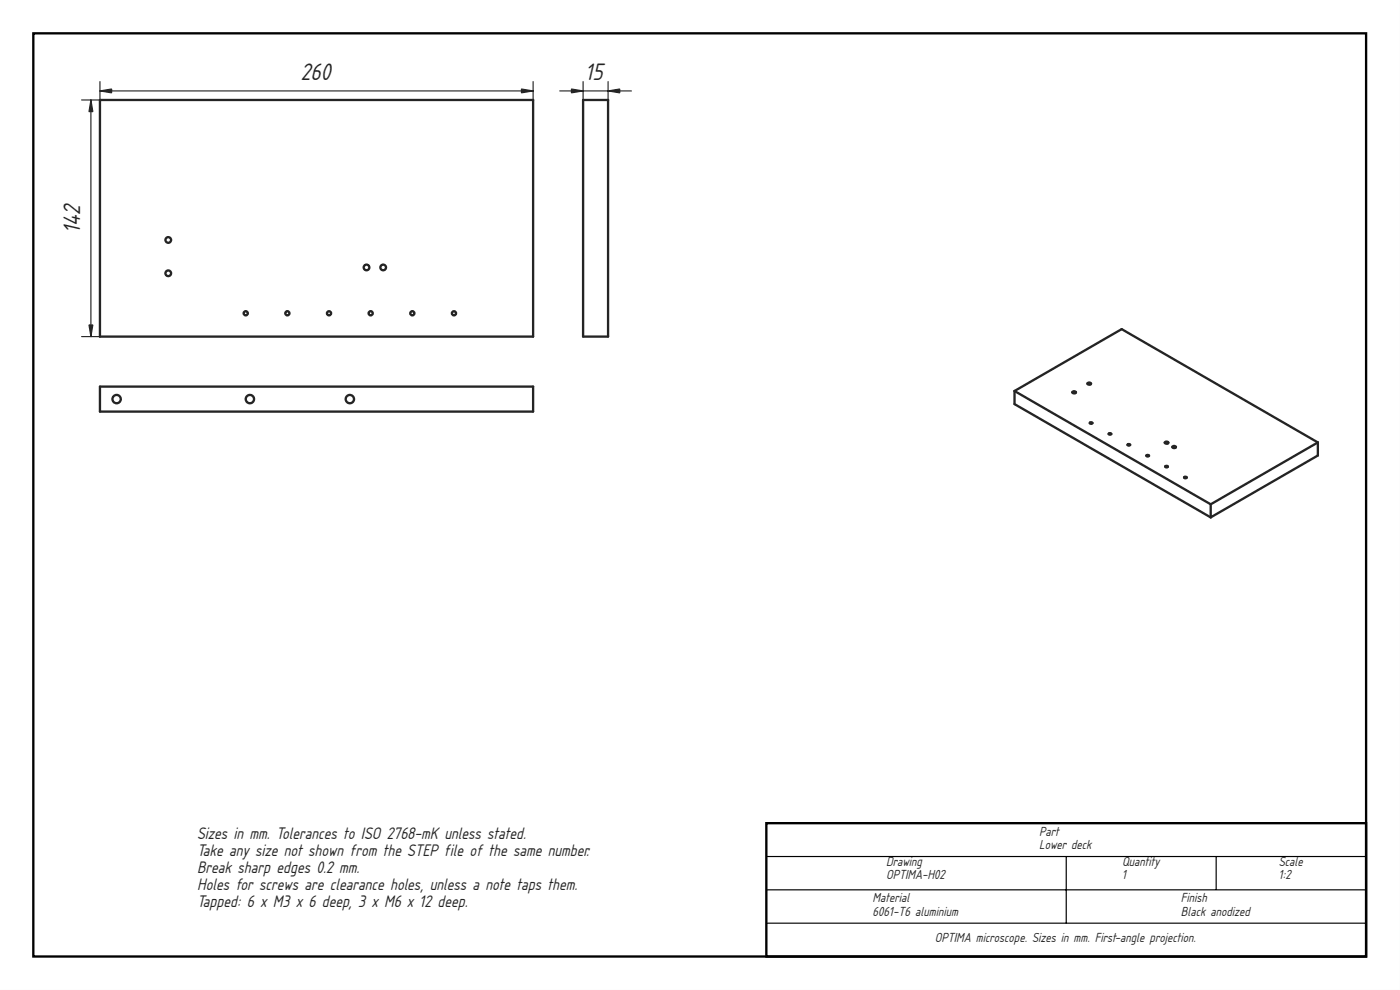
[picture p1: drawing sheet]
<svg xmlns="http://www.w3.org/2000/svg" width="420mm" height="297mm" viewBox="0 0 420 297" stroke-linecap="round" stroke-linejoin="round" font-family="sans-serif">
<path d="M0 0h420v297h-420zM0 0v297h420v-297z" fill="#000"/>
<path d="M10 10h400v277h-400zM230 247h180v40h-180z" fill="none" stroke="#000" stroke-width=".7" stroke-linecap="butt"/>
<path d="M230 257h180M320 257v20M365 257v10M230 267h180M230 277h180" fill="none" stroke="#000" stroke-width=".35"/>
<g fill="#fff">
<path d="M30 30h130v71h-130z" fill-rule="evenodd"/>
<circle cx="50.5" cy="82" r=".85"/>
<circle cx="50.5" cy="72" r=".85"/>
<circle cx="110" cy="80.2" r=".85"/>
<circle cx="115" cy="80.2" r=".85"/>
<circle cx="136.2" cy="94" r=".63"/>
<circle cx="86.2" cy="94" r=".63"/>
<circle cx="111.2" cy="94" r=".63"/>
<circle cx="123.7" cy="94" r=".63"/>
<circle cx="73.7" cy="94" r=".63"/>
<circle cx="98.7" cy="94" r=".63"/>
</g>
<g fill="none" stroke="#212529" stroke-width=".7">
<path d="M30 30h130v71h-130z"/>
<circle cx="50.5" cy="72" r=".85"/>
<circle cx="50.5" cy="82" r=".85"/>
<circle cx="73.7" cy="94" r=".63"/>
<circle cx="86.2" cy="94" r=".63"/>
<circle cx="98.7" cy="94" r=".63"/>
<circle cx="110" cy="80.2" r=".85"/>
<circle cx="111.2" cy="94" r=".63"/>
<circle cx="115" cy="80.2" r=".85"/>
<circle cx="123.7" cy="94" r=".63"/>
<circle cx="136.2" cy="94" r=".63"/>
</g>
<path d="M24.5 30h5.6M27.3 30v71M30 27.3h130M30 24.5v76.5M160 24.5v76.5M24.5 101h5.6" fill="none" stroke="#212529" stroke-width=".35"/>
<g fill="#212529" stroke="#212529" stroke-width=".35">
<path d="M156.5 26.7l3.5 .6-3.5 .6z"/>
<path d="M30 27.3l3.5-.6v1.2z"/>
<path d="M26.7 97.5h1.2l-.6 3.5z"/>
<path d="M27.3 30l.6 3.5h-1.2z"/>
</g>
<g fill="#fff">
<path d="M30 116h130v7.5h-130z" fill-rule="evenodd"/>
<circle cx="75" cy="119.7" r="1.25"/>
<circle cx="105" cy="119.7" r="1.25"/>
<circle cx="35" cy="119.7" r="1.25"/>
</g>
<g fill="none" stroke="#212529" stroke-width=".7">
<path d="M30 116h130v7.5h-130z"/>
<circle cx="35" cy="119.7" r="1.25"/>
<circle cx="75" cy="119.7" r="1.25"/>
<circle cx="105" cy="119.7" r="1.25"/>
</g>
<path d="M175 30h7.5v71h-7.5z" fill-rule="evenodd" fill="#fff"/>
<path d="M175 30h7.5v71h-7.5z" fill="none" stroke="#212529" stroke-width=".7"/>
<path d="M168 27.3h21.5M175 24.5v76.5M182.5 24.5v76.5" fill="none" stroke="#212529" stroke-width=".35"/>
<g fill="#212529" stroke="#212529" stroke-width=".35">
<path d="M182.5 27.3l3.5-.6v1.2z"/>
<path d="M171.5 26.7l3.5 .6-3.5 .6z"/>
</g>
<g fill="#fff">
<path d="M304.5 117.3l32.1-18.5 58.9 33.9v4l-32.2 18.5-58.8-34z" fill-rule="evenodd"/>
<path d="M304.5 117.3l32.1-18.5 58.9 33.9-32.2 18.6z" fill-rule="evenodd"/>
<path d="M304.5 117.3l58.8 34v3.9l-58.8-34z" fill-rule="evenodd"/>
<path d="M363.3 151.3l32.2-18.6v4l-32.2 18.5z" fill-rule="evenodd"/>
<path d="M351.9 134l.5-.2 .4 .2a.47 .47 0 0 1-.4 .4 .47 .47 0 0 1-.5-.4z" fill-rule="evenodd"/>
<path d="M349.6 132.7l.5-.2 .5 .2a.47 .47 0 0 1-.5 .4 .47 .47 0 0 1-.5-.4z" fill-rule="evenodd"/>
<path d="M321.9 117.6l.5-.2 .4 .2a.47 .47 0 0 1-.4 .4 .47 .47 0 0 1-.5-.4z" fill-rule="evenodd"/>
<path d="M326.4 114.9l.5-.1 .5 .1a.47 .47 0 0 1-.5 .5 .47 .47 0 0 1-.5-.5z" fill-rule="evenodd"/>
<path d="M355.4 143.2l.7-.1a.35 .35 0 0 1-.3 .4 .35 .35 0 0 1-.4-.3z" fill-rule="evenodd"/>
<path d="M338.4 133.4l.7-.1a.35 .35 0 0 1-.3 .4 .35 .35 0 0 1-.4-.3z" fill-rule="evenodd"/>
<path d="M327.1 126.8h.7a.35 .35 0 0 1-.3 .4 .35 .35 0 0 1-.4-.4z" fill-rule="evenodd"/>
<path d="M349.7 139.9h.7a.35 .35 0 0 1-.3 .3 .35 .35 0 0 1-.4-.3z" fill-rule="evenodd"/>
<path d="M344.1 136.6h.7a.35 .35 0 0 1-.4 .4 .35 .35 0 0 1-.3-.4z" fill-rule="evenodd"/>
<path d="M332.7 130.1h.7a.35 .35 0 0 1-.3 .3 .35 .35 0 0 1-.4-.3z" fill-rule="evenodd"/>
</g>
<g fill="none" stroke="#212529" stroke-width=".7">
<path d="M304.5 117.3v3.9l58.8 34M304.5 117.3l32.1-18.5 58.9 33.9M304.5 117.3l58.8 34M321.9 117.6l.5-.2 .4 .2a.47 .47 0 0 1-.4 .4 .47 .47 0 0 1-.5-.4zM326.4 114.9l.5-.1 .5 .1a.47 .47 0 0 1-.5 .5 .47 .47 0 0 1-.5-.5zM327.1 126.8h.7a.35 .35 0 0 1-.3 .4 .35 .35 0 0 1-.4-.4zM332.7 130.1h.7a.35 .35 0 0 1-.3 .3 .35 .35 0 0 1-.4-.3zM338.4 133.4l.7-.1a.35 .35 0 0 1-.3 .4 .35 .35 0 0 1-.4-.3zM344.1 136.6h.7a.35 .35 0 0 1-.4 .4 .35 .35 0 0 1-.3-.4zM349.6 132.7l.5-.2 .5 .2a.47 .47 0 0 1-.5 .4 .47 .47 0 0 1-.5-.4zM349.7 139.9h.7a.35 .35 0 0 1-.3 .3 .35 .35 0 0 1-.4-.3zM351.9 134l.5-.2 .4 .2a.47 .47 0 0 1-.4 .4 .47 .47 0 0 1-.5-.4z"/>
<path d="M395.5 132.7l-32.2 18.6M395.5 132.7v4l-32.2 18.5M355.4 143.2l.7-.1a.35 .35 0 0 1-.3 .4 .35 .35 0 0 1-.4-.3zM363.3 151.3v3.9"/>
</g>
<g font-size="6.7" fill="#212529">
<text x="90.3" y="24.1">260</text>
<text x="175.7" y="24.1">15</text>
<text x="24.1" y="69.9" transform="rotate(-90 24.1 69.9)">142</text>
</g>
<g font-size="4.7" fill="#212529">
<text x="59.1" y="251.7">Sizes in mm. Tolerances to ISO 2768-mK unless stated.</text>
<text x="59.1" y="256.8">Take any size not shown from the STEP file of the same number.</text>
<text x="59.1" y="261.9">Break sharp edges 0.2 mm.</text>
<text x="59.1" y="267">Holes for screws are clearance holes, unless a note taps them.</text>
<text x="59.1" y="272.1">Tapped: 6 x M3 x 6 deep, 3 x M6 x 12 deep.</text>
</g>
<g font-size="3.7" fill="#212529">
<text x="311.9" y="250.7">Part</text>
<text x="311.9" y="254.8">Lower deck</text>
<text x="265.9" y="259.7">Drawing</text>
<text x="265.9" y="263.8">OPTIMA-H02</text>
<text x="336.7" y="259.7">Quantity</text>
<text x="336.7" y="263.8">1</text>
<text x="383.8" y="259.7">Scale</text>
<text x="383.8" y="263.8">1:2</text>
<text x="261.9" y="270.7">Material</text>
<text x="261.9" y="274.8">6061-T6 aluminium</text>
<text x="354.4" y="270.7">Finish</text>
<text x="354.4" y="274.8">Black anodized</text>
<text x="280.6" y="282.7">OPTIMA microscope. Sizes in mm. First-angle projection.</text>
</g>
</svg>
